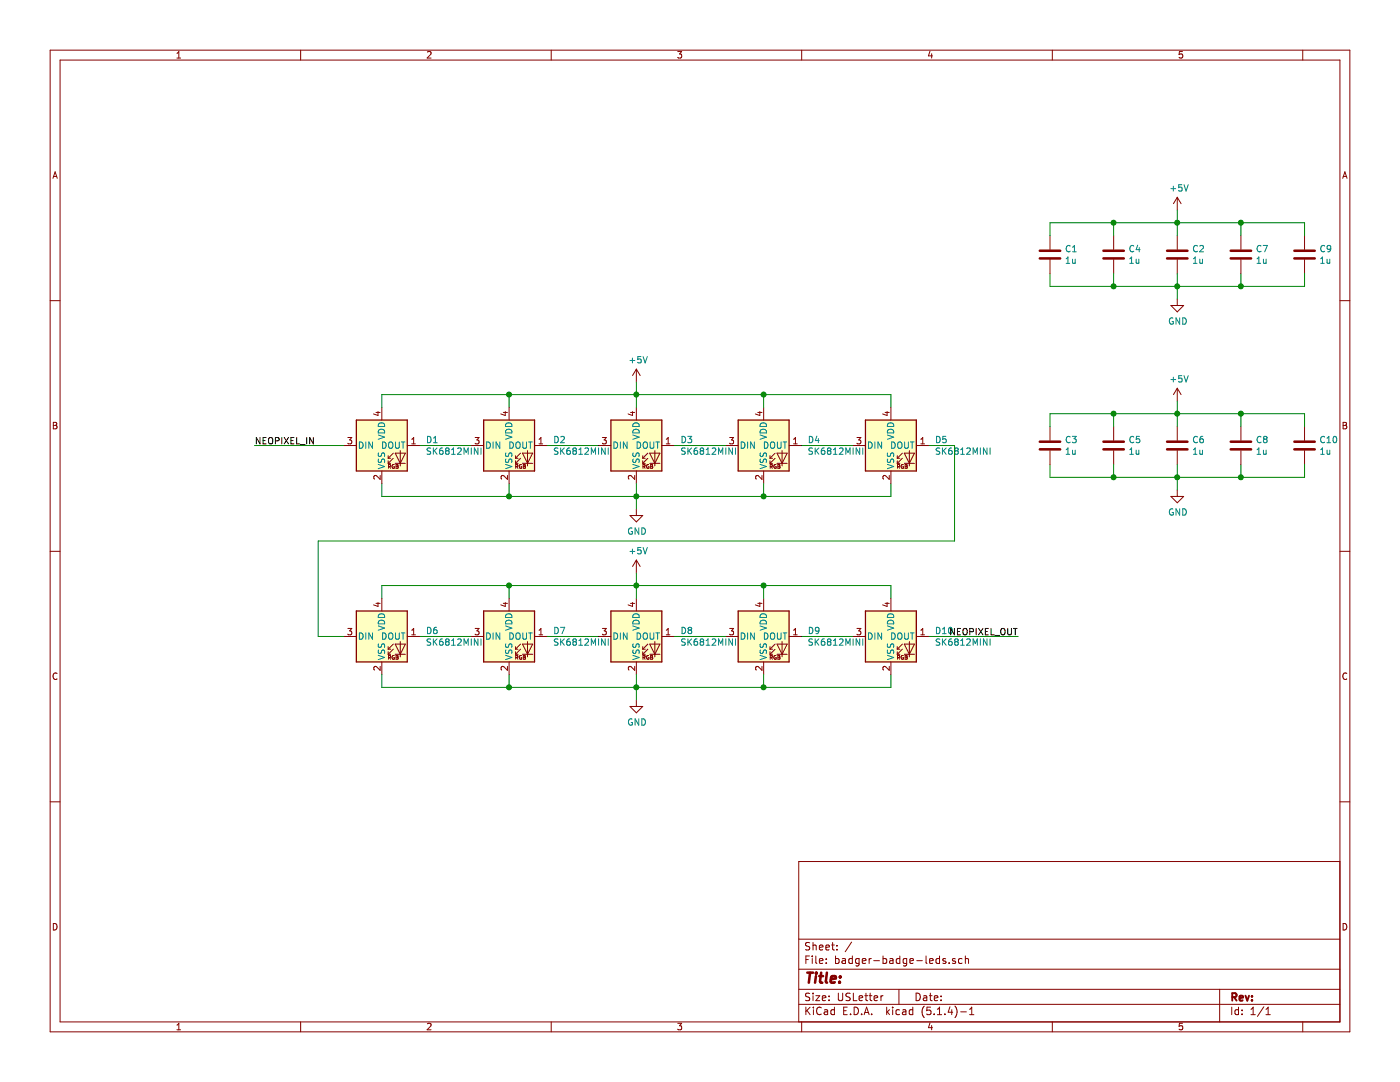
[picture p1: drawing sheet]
EESchema Schematic File Version 4
LIBS:badger-badge-cache
EELAYER 30 0
EELAYER END
$Descr USLetter 11000 8500
encoding utf-8
Sheet 1 1
Title ""
Date ""
Rev ""
Comp ""
Comment1 ""
Comment2 ""
Comment3 ""
Comment4 ""
$EndDescr
$Comp
L power:+5V #PWR012
U 1 1
P 5000 4500
F 0 "#PWR012" H 5000 4350 50  0001 C CNN
F 1 "+5V" H 5015 4673 50  0000 C CNN
F 2 "" H 5000 4500 50  0001 C CNN
F 3 "" H 5000 4500 50  0001 C CNN
	1    5000 4500
	1    0    0    -1  
$EndComp
Text Label 2000 3500 0    50   ~ 0
NEOPIXEL_IN
$Comp
L Device:C C2
U 1 1
P 9250 2000
F 0 "C2" H 9365 2046 50  0000 L CNN
F 1 "1u" H 9365 1955 50  0000 L CNN
F 2 "Capacitor_SMD:C_0603_1608Metric" H 9288 1850 50  0001 C CNN
F 3 "~" H 9250 2000 50  0001 C CNN
F 4 "1276-1866-1-ND" H 9250 2000 50  0001 C CNN "Digikey"
	1    9250 2000
	1    0    0    -1  
$EndComp
$Comp
L power:GND #PWR015
U 1 1
P 9250 2350
F 0 "#PWR015" H 9250 2100 50  0001 C CNN
F 1 "GND" H 9255 2177 50  0000 C CNN
F 2 "" H 9250 2350 50  0001 C CNN
F 3 "" H 9250 2350 50  0001 C CNN
	1    9250 2350
	1    0    0    -1  
$EndComp
$Comp
L power:+5V #PWR014
U 1 1
P 9250 1650
F 0 "#PWR014" H 9250 1500 50  0001 C CNN
F 1 "+5V" H 9265 1823 50  0000 C CNN
F 2 "" H 9250 1650 50  0001 C CNN
F 3 "" H 9250 1650 50  0001 C CNN
	1    9250 1650
	1    0    0    -1  
$EndComp
Wire Wire Line
	9250 1850 9250 1750
Wire Wire Line
	9250 1750 9250 1650
Wire Wire Line
	9250 1750 9750 1750
Wire Wire Line
	9750 1750 9750 1850
Connection ~ 9250 1750
Wire Wire Line
	9750 2150 9750 2250
Wire Wire Line
	9750 2250 9250 2250
Wire Wire Line
	9250 2250 9250 2350
Wire Wire Line
	9250 2250 9250 2150
Connection ~ 9250 2250
$Comp
L LED:SK6812MINI D3
U 1 1
P 5000 3500
F 0 "D3" H 5344 3546 50  0000 L CNN
F 1 "SK6812MINI" H 5344 3455 50  0000 L CNN
F 2 "LED_SMD:LED_SK6812MINI_PLCC4_3.5x3.5mm_P1.75mm" H 5050 3200 50  0001 L TNN
F 3 "https://cdn-shop.adafruit.com/product-files/2686/SK6812MINI_REV.01-1-2.pdf" H 5100 3125 50  0001 L TNN
F 4 "1528-1542-ND" H 5000 3500 50  0001 C CNN "Digikey"
	1    5000 3500
	1    0    0    -1  
$EndComp
$Comp
L LED:SK6812MINI D4
U 1 1
P 6000 3500
F 0 "D4" H 6344 3546 50  0000 L CNN
F 1 "SK6812MINI" H 6344 3455 50  0000 L CNN
F 2 "LED_SMD:LED_SK6812MINI_PLCC4_3.5x3.5mm_P1.75mm" H 6050 3200 50  0001 L TNN
F 3 "https://cdn-shop.adafruit.com/product-files/2686/SK6812MINI_REV.01-1-2.pdf" H 6100 3125 50  0001 L TNN
F 4 "1528-1542-ND" H 6000 3500 50  0001 C CNN "Digikey"
	1    6000 3500
	1    0    0    -1  
$EndComp
$Comp
L LED:SK6812MINI D5
U 1 1
P 7000 3500
F 0 "D5" H 7344 3546 50  0000 L CNN
F 1 "SK6812MINI" H 7344 3455 50  0000 L CNN
F 2 "LED_SMD:LED_SK6812MINI_PLCC4_3.5x3.5mm_P1.75mm" H 7050 3200 50  0001 L TNN
F 3 "https://cdn-shop.adafruit.com/product-files/2686/SK6812MINI_REV.01-1-2.pdf" H 7100 3125 50  0001 L TNN
F 4 "1528-1542-ND" H 7000 3500 50  0001 C CNN "Digikey"
	1    7000 3500
	1    0    0    -1  
$EndComp
$Comp
L LED:SK6812MINI D6
U 1 1
P 3000 5000
F 0 "D6" H 3344 5046 50  0000 L CNN
F 1 "SK6812MINI" H 3344 4955 50  0000 L CNN
F 2 "LED_SMD:LED_SK6812MINI_PLCC4_3.5x3.5mm_P1.75mm" H 3050 4700 50  0001 L TNN
F 3 "https://cdn-shop.adafruit.com/product-files/2686/SK6812MINI_REV.01-1-2.pdf" H 3100 4625 50  0001 L TNN
F 4 "1528-1542-ND" H 3000 5000 50  0001 C CNN "Digikey"
	1    3000 5000
	1    0    0    -1  
$EndComp
$Comp
L LED:SK6812MINI D7
U 1 1
P 4000 5000
F 0 "D7" H 4344 5046 50  0000 L CNN
F 1 "SK6812MINI" H 4344 4955 50  0000 L CNN
F 2 "LED_SMD:LED_SK6812MINI_PLCC4_3.5x3.5mm_P1.75mm" H 4050 4700 50  0001 L TNN
F 3 "https://cdn-shop.adafruit.com/product-files/2686/SK6812MINI_REV.01-1-2.pdf" H 4100 4625 50  0001 L TNN
F 4 "1528-1542-ND" H 4000 5000 50  0001 C CNN "Digikey"
	1    4000 5000
	1    0    0    -1  
$EndComp
$Comp
L LED:SK6812MINI D8
U 1 1
P 5000 5000
F 0 "D8" H 5344 5046 50  0000 L CNN
F 1 "SK6812MINI" H 5344 4955 50  0000 L CNN
F 2 "LED_SMD:LED_SK6812MINI_PLCC4_3.5x3.5mm_P1.75mm" H 5050 4700 50  0001 L TNN
F 3 "https://cdn-shop.adafruit.com/product-files/2686/SK6812MINI_REV.01-1-2.pdf" H 5100 4625 50  0001 L TNN
F 4 "1528-1542-ND" H 5000 5000 50  0001 C CNN "Digikey"
	1    5000 5000
	1    0    0    -1  
$EndComp
$Comp
L LED:SK6812MINI D9
U 1 1
P 6000 5000
F 0 "D9" H 6344 5046 50  0000 L CNN
F 1 "SK6812MINI" H 6344 4955 50  0000 L CNN
F 2 "LED_SMD:LED_SK6812MINI_PLCC4_3.5x3.5mm_P1.75mm" H 6050 4700 50  0001 L TNN
F 3 "https://cdn-shop.adafruit.com/product-files/2686/SK6812MINI_REV.01-1-2.pdf" H 6100 4625 50  0001 L TNN
F 4 "1528-1542-ND" H 6000 5000 50  0001 C CNN "Digikey"
	1    6000 5000
	1    0    0    -1  
$EndComp
$Comp
L LED:SK6812MINI D10
U 1 1
P 7000 5000
F 0 "D10" H 7344 5046 50  0000 L CNN
F 1 "SK6812MINI" H 7344 4955 50  0000 L CNN
F 2 "LED_SMD:LED_SK6812MINI_PLCC4_3.5x3.5mm_P1.75mm" H 7050 4700 50  0001 L TNN
F 3 "https://cdn-shop.adafruit.com/product-files/2686/SK6812MINI_REV.01-1-2.pdf" H 7100 4625 50  0001 L TNN
F 4 "1528-1542-ND" H 7000 5000 50  0001 C CNN "Digikey"
	1    7000 5000
	1    0    0    -1  
$EndComp
$Comp
L LED:SK6812MINI D1
U 1 1
P 3000 3500
F 0 "D1" H 3344 3546 50  0000 L CNN
F 1 "SK6812MINI" H 3344 3455 50  0000 L CNN
F 2 "LED_SMD:LED_SK6812MINI_PLCC4_3.5x3.5mm_P1.75mm" H 3050 3200 50  0001 L TNN
F 3 "https://cdn-shop.adafruit.com/product-files/2686/SK6812MINI_REV.01-1-2.pdf" H 3100 3125 50  0001 L TNN
F 4 "1528-1542-ND" H 3000 3500 50  0001 C CNN "Digikey"
	1    3000 3500
	1    0    0    -1  
$EndComp
$Comp
L LED:SK6812MINI D2
U 1 1
P 4000 3500
F 0 "D2" H 4344 3546 50  0000 L CNN
F 1 "SK6812MINI" H 4344 3455 50  0000 L CNN
F 2 "LED_SMD:LED_SK6812MINI_PLCC4_3.5x3.5mm_P1.75mm" H 4050 3200 50  0001 L TNN
F 3 "https://cdn-shop.adafruit.com/product-files/2686/SK6812MINI_REV.01-1-2.pdf" H 4100 3125 50  0001 L TNN
F 4 "1528-1542-ND" H 4000 3500 50  0001 C CNN "Digikey"
	1    4000 3500
	1    0    0    -1  
$EndComp
$Comp
L power:+5V #PWR0101
U 1 1
P 5000 3000
F 0 "#PWR0101" H 5000 2850 50  0001 C CNN
F 1 "+5V" H 5015 3173 50  0000 C CNN
F 2 "" H 5000 3000 50  0001 C CNN
F 3 "" H 5000 3000 50  0001 C CNN
	1    5000 3000
	1    0    0    -1  
$EndComp
$Comp
L power:GND #PWR0102
U 1 1
P 5000 4000
F 0 "#PWR0102" H 5000 3750 50  0001 C CNN
F 1 "GND" H 5005 3827 50  0000 C CNN
F 2 "" H 5000 4000 50  0001 C CNN
F 3 "" H 5000 4000 50  0001 C CNN
	1    5000 4000
	1    0    0    -1  
$EndComp
$Comp
L power:GND #PWR0103
U 1 1
P 5000 5500
F 0 "#PWR0103" H 5000 5250 50  0001 C CNN
F 1 "GND" H 5005 5327 50  0000 C CNN
F 2 "" H 5000 5500 50  0001 C CNN
F 3 "" H 5000 5500 50  0001 C CNN
	1    5000 5500
	1    0    0    -1  
$EndComp
Wire Wire Line
	3000 5300 3000 5400
Wire Wire Line
	3000 5400 4000 5400
Wire Wire Line
	7000 5400 7000 5300
Wire Wire Line
	5000 5300 5000 5400
Connection ~ 5000 5400
Wire Wire Line
	5000 5400 6000 5400
Wire Wire Line
	5000 5500 5000 5400
Wire Wire Line
	6000 5300 6000 5400
Connection ~ 6000 5400
Wire Wire Line
	6000 5400 7000 5400
Wire Wire Line
	4000 5300 4000 5400
Connection ~ 4000 5400
Wire Wire Line
	4000 5400 5000 5400
Wire Wire Line
	3300 5000 3700 5000
Wire Wire Line
	4300 5000 4700 5000
Wire Wire Line
	5300 5000 5700 5000
Wire Wire Line
	6300 5000 6700 5000
Wire Wire Line
	7300 3500 7500 3500
Wire Wire Line
	7500 3500 7500 4250
Wire Wire Line
	7500 4250 2500 4250
Wire Wire Line
	2500 4250 2500 5000
Wire Wire Line
	2500 5000 2700 5000
Wire Wire Line
	3300 3500 3700 3500
Wire Wire Line
	4300 3500 4700 3500
Wire Wire Line
	5300 3500 5700 3500
Wire Wire Line
	6300 3500 6700 3500
Wire Wire Line
	3000 3800 3000 3900
Wire Wire Line
	3000 3900 4000 3900
Wire Wire Line
	7000 3900 7000 3800
Wire Wire Line
	6000 3800 6000 3900
Connection ~ 6000 3900
Wire Wire Line
	6000 3900 7000 3900
Wire Wire Line
	5000 3800 5000 3900
Connection ~ 5000 3900
Wire Wire Line
	5000 3900 6000 3900
Wire Wire Line
	5000 4000 5000 3900
Wire Wire Line
	4000 3800 4000 3900
Connection ~ 4000 3900
Wire Wire Line
	4000 3900 5000 3900
Wire Wire Line
	3000 3200 3000 3100
Wire Wire Line
	3000 3100 4000 3100
Wire Wire Line
	7000 3100 7000 3200
Wire Wire Line
	6000 3200 6000 3100
Connection ~ 6000 3100
Wire Wire Line
	6000 3100 7000 3100
Wire Wire Line
	5000 3200 5000 3100
Connection ~ 5000 3100
Wire Wire Line
	5000 3100 6000 3100
Wire Wire Line
	5000 3000 5000 3100
Wire Wire Line
	4000 3100 4000 3200
Connection ~ 4000 3100
Wire Wire Line
	4000 3100 5000 3100
Wire Wire Line
	3000 4700 3000 4600
Wire Wire Line
	3000 4600 4000 4600
Wire Wire Line
	7000 4600 7000 4700
Wire Wire Line
	6000 4700 6000 4600
Connection ~ 6000 4600
Wire Wire Line
	6000 4600 7000 4600
Wire Wire Line
	5000 4500 5000 4600
Connection ~ 5000 4600
Wire Wire Line
	5000 4600 6000 4600
Wire Wire Line
	5000 4700 5000 4600
Wire Wire Line
	4000 4700 4000 4600
Connection ~ 4000 4600
Wire Wire Line
	4000 4600 5000 4600
Wire Wire Line
	2000 3500 2700 3500
Text Label 8000 5000 2    50   ~ 0
NEOPIXEL_OUT
Wire Wire Line
	8000 5000 7300 5000
$Comp
L Device:C C4
U 1 1
P 8750 2000
F 0 "C4" H 8865 2046 50  0000 L CNN
F 1 "1u" H 8865 1955 50  0000 L CNN
F 2 "Capacitor_SMD:C_0603_1608Metric" H 8788 1850 50  0001 C CNN
F 3 "~" H 8750 2000 50  0001 C CNN
F 4 "1276-1866-1-ND" H 8750 2000 50  0001 C CNN "Digikey"
	1    8750 2000
	1    0    0    -1  
$EndComp
$Comp
L Device:C C1
U 1 1
P 8250 2000
F 0 "C1" H 8365 2046 50  0000 L CNN
F 1 "1u" H 8365 1955 50  0000 L CNN
F 2 "Capacitor_SMD:C_0603_1608Metric" H 8288 1850 50  0001 C CNN
F 3 "~" H 8250 2000 50  0001 C CNN
F 4 "1276-1866-1-ND" H 8250 2000 50  0001 C CNN "Digikey"
	1    8250 2000
	1    0    0    -1  
$EndComp
$Comp
L Device:C C7
U 1 1
P 9750 2000
F 0 "C7" H 9865 2046 50  0000 L CNN
F 1 "1u" H 9865 1955 50  0000 L CNN
F 2 "Capacitor_SMD:C_0603_1608Metric" H 9788 1850 50  0001 C CNN
F 3 "~" H 9750 2000 50  0001 C CNN
F 4 "1276-1866-1-ND" H 9750 2000 50  0001 C CNN "Digikey"
	1    9750 2000
	1    0    0    -1  
$EndComp
$Comp
L Device:C C9
U 1 1
P 10250 2000
F 0 "C9" H 10365 2046 50  0000 L CNN
F 1 "1u" H 10365 1955 50  0000 L CNN
F 2 "Capacitor_SMD:C_0603_1608Metric" H 10288 1850 50  0001 C CNN
F 3 "~" H 10250 2000 50  0001 C CNN
F 4 "1276-1866-1-ND" H 10250 2000 50  0001 C CNN "Digikey"
	1    10250 2000
	1    0    0    -1  
$EndComp
Wire Wire Line
	9250 1750 8750 1750
Wire Wire Line
	8250 1750 8250 1850
Wire Wire Line
	9250 2250 8750 2250
Wire Wire Line
	8250 2250 8250 2150
Wire Wire Line
	8750 2150 8750 2250
Connection ~ 8750 2250
Wire Wire Line
	8750 2250 8250 2250
Wire Wire Line
	8750 1850 8750 1750
Connection ~ 8750 1750
Wire Wire Line
	8750 1750 8250 1750
Wire Wire Line
	9750 2250 10250 2250
Wire Wire Line
	10250 2250 10250 2150
Connection ~ 9750 2250
Wire Wire Line
	9750 1750 10250 1750
Wire Wire Line
	10250 1750 10250 1850
Connection ~ 9750 1750
$Comp
L Device:C C6
U 1 1
P 9250 3500
F 0 "C6" H 9365 3546 50  0000 L CNN
F 1 "1u" H 9365 3455 50  0000 L CNN
F 2 "Capacitor_SMD:C_0603_1608Metric" H 9288 3350 50  0001 C CNN
F 3 "~" H 9250 3500 50  0001 C CNN
F 4 "1276-1866-1-ND" H 9250 3500 50  0001 C CNN "Digikey"
	1    9250 3500
	1    0    0    -1  
$EndComp
$Comp
L power:GND #PWR0104
U 1 1
P 9250 3850
F 0 "#PWR0104" H 9250 3600 50  0001 C CNN
F 1 "GND" H 9255 3677 50  0000 C CNN
F 2 "" H 9250 3850 50  0001 C CNN
F 3 "" H 9250 3850 50  0001 C CNN
	1    9250 3850
	1    0    0    -1  
$EndComp
$Comp
L power:+5V #PWR0105
U 1 1
P 9250 3150
F 0 "#PWR0105" H 9250 3000 50  0001 C CNN
F 1 "+5V" H 9265 3323 50  0000 C CNN
F 2 "" H 9250 3150 50  0001 C CNN
F 3 "" H 9250 3150 50  0001 C CNN
	1    9250 3150
	1    0    0    -1  
$EndComp
Wire Wire Line
	9250 3350 9250 3250
Wire Wire Line
	9250 3250 9250 3150
Wire Wire Line
	9250 3250 9750 3250
Wire Wire Line
	9750 3250 9750 3350
Connection ~ 9250 3250
Wire Wire Line
	9750 3650 9750 3750
Wire Wire Line
	9750 3750 9250 3750
Wire Wire Line
	9250 3750 9250 3850
Wire Wire Line
	9250 3750 9250 3650
Connection ~ 9250 3750
$Comp
L Device:C C5
U 1 1
P 8750 3500
F 0 "C5" H 8865 3546 50  0000 L CNN
F 1 "1u" H 8865 3455 50  0000 L CNN
F 2 "Capacitor_SMD:C_0603_1608Metric" H 8788 3350 50  0001 C CNN
F 3 "~" H 8750 3500 50  0001 C CNN
F 4 "1276-1866-1-ND" H 8750 3500 50  0001 C CNN "Digikey"
	1    8750 3500
	1    0    0    -1  
$EndComp
$Comp
L Device:C C3
U 1 1
P 8250 3500
F 0 "C3" H 8365 3546 50  0000 L CNN
F 1 "1u" H 8365 3455 50  0000 L CNN
F 2 "Capacitor_SMD:C_0603_1608Metric" H 8288 3350 50  0001 C CNN
F 3 "~" H 8250 3500 50  0001 C CNN
F 4 "1276-1866-1-ND" H 8250 3500 50  0001 C CNN "Digikey"
	1    8250 3500
	1    0    0    -1  
$EndComp
$Comp
L Device:C C8
U 1 1
P 9750 3500
F 0 "C8" H 9865 3546 50  0000 L CNN
F 1 "1u" H 9865 3455 50  0000 L CNN
F 2 "Capacitor_SMD:C_0603_1608Metric" H 9788 3350 50  0001 C CNN
F 3 "~" H 9750 3500 50  0001 C CNN
F 4 "1276-1866-1-ND" H 9750 3500 50  0001 C CNN "Digikey"
	1    9750 3500
	1    0    0    -1  
$EndComp
$Comp
L Device:C C10
U 1 1
P 10250 3500
F 0 "C10" H 10365 3546 50  0000 L CNN
F 1 "1u" H 10365 3455 50  0000 L CNN
F 2 "Capacitor_SMD:C_0603_1608Metric" H 10288 3350 50  0001 C CNN
F 3 "~" H 10250 3500 50  0001 C CNN
F 4 "1276-1866-1-ND" H 10250 3500 50  0001 C CNN "Digikey"
	1    10250 3500
	1    0    0    -1  
$EndComp
Wire Wire Line
	9250 3250 8750 3250
Wire Wire Line
	8250 3250 8250 3350
Wire Wire Line
	9250 3750 8750 3750
Wire Wire Line
	8250 3750 8250 3650
Wire Wire Line
	8750 3650 8750 3750
Connection ~ 8750 3750
Wire Wire Line
	8750 3750 8250 3750
Wire Wire Line
	8750 3350 8750 3250
Connection ~ 8750 3250
Wire Wire Line
	8750 3250 8250 3250
Wire Wire Line
	9750 3750 10250 3750
Wire Wire Line
	10250 3750 10250 3650
Connection ~ 9750 3750
Wire Wire Line
	9750 3250 10250 3250
Wire Wire Line
	10250 3250 10250 3350
Connection ~ 9750 3250
$EndSCHEMATC
